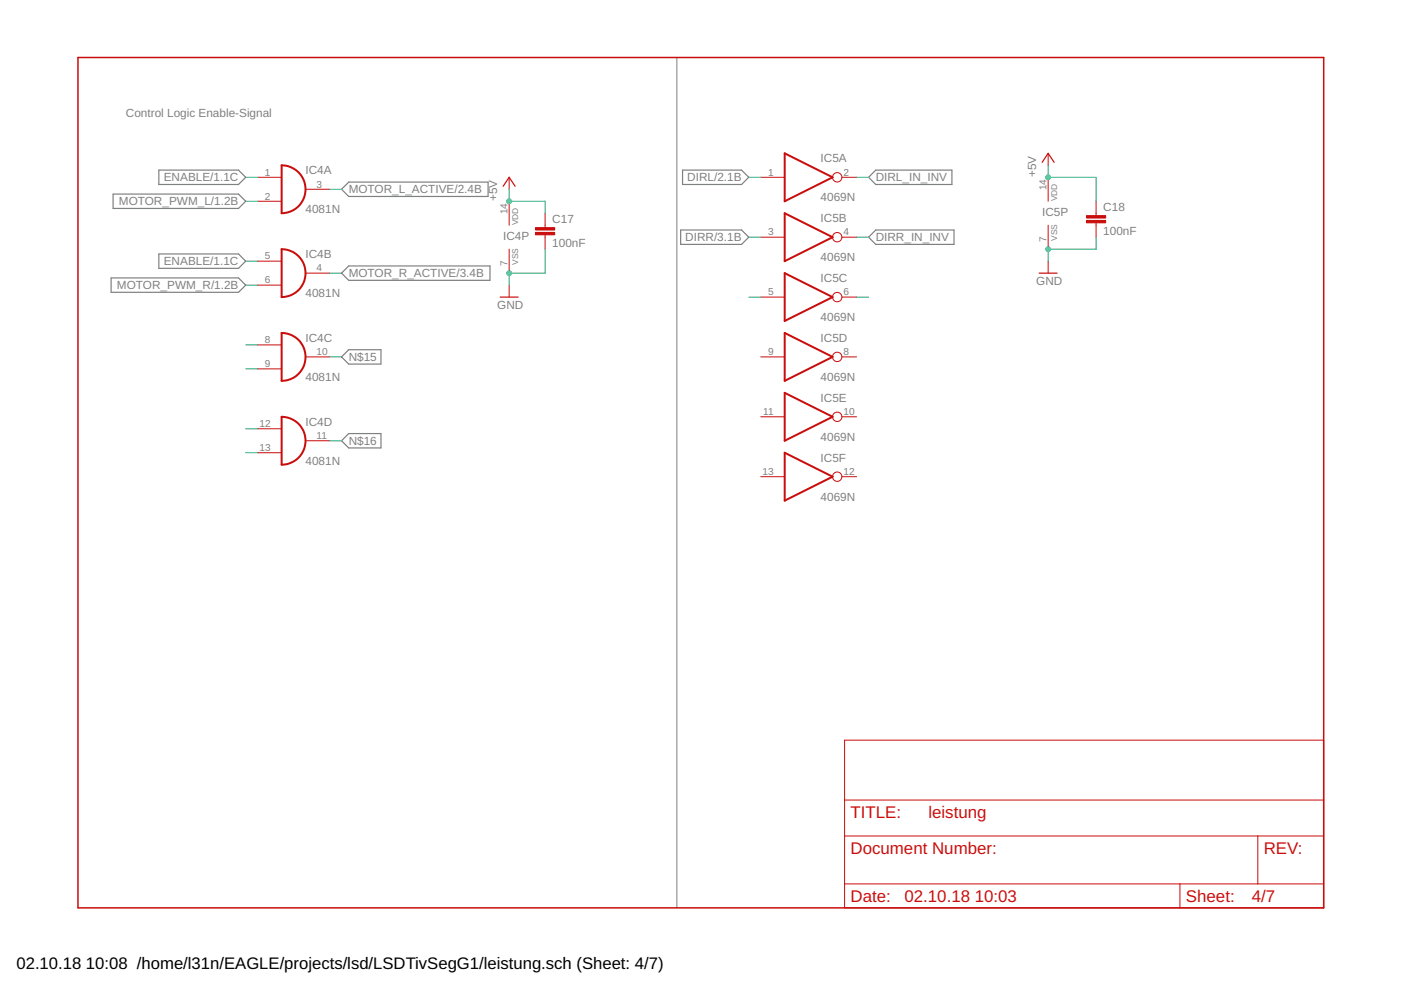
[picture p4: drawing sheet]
<svg xmlns="http://www.w3.org/2000/svg" width="297mm" height="210mm" viewBox="0 0 297 210" stroke-linecap="round" stroke-linejoin="round" font-family="sans-serif">
<path d="M135.9 12.2h7.6v180.3" fill="none" stroke="#808080" stroke-width=".21"/>
<path d="M33.7 36.1h16.9l1.5 1.5-1.5 1.5h-16.9zM144.7 36.1h12.5l1.5 1.5-1.5 1.5h-12.5zM185.7 36.1h16.1v3h-16.1l-1.6-1.5zM23.6 58.9h27l1.5 1.6-1.5 1.5h-27zM24 41.1h26.6l1.5 1.6-1.5 1.5h-26.6zM33.7 53.8h16.9l1.5 1.6-1.5 1.5h-16.9zM72.4 40.1l1.5-1.5h29.6v3.1h-29.6zM73.9 56.4h30v3h-30l-1.5-1.5zM144.3 48.8h12.9l1.5 1.5-1.5 1.5h-12.9zM185.7 48.8h16.6v3h-16.6l-1.6-1.5zM72.4 75.7l1.5-1.6h6.9v3.1h-6.9zM72.4 93.5l1.5-1.6h6.9v3.1h-6.9z" fill="none" stroke="#808080" stroke-width=".25"/>
<path d="M16.5 12.2h264.1v180.3h-264.1z" fill="none" stroke="#c90d0c" stroke-width=".32"/>
<g fill="none" stroke="#c90d0c" stroke-width=".21">
<path d="M54.6 37.6h5.1M107.9 37.6v2.5M161.3 37.6h5.1M178.5 37.6h3.1M222.2 32.5v2.6M222.2 37.6v5.1M54.6 42.7h5.1M54.6 55.4h5.1M64.8 40.1h5.1M64.8 57.9h5.1M107.9 42.7v5.1M107.9 52.8v5.1"/>
<path d="M115.6 45.2v3.1M115.6 49.8v3M161.3 50.3h5.1M178.5 50.3h3.1M222.2 47.8v5M222.2 55.4v2.5M232.4 42.7v3M232.4 47.2v3.1M54.6 60.5h5.1M54.6 73.1h5.1M54.6 78.2h5.1M64.8 75.7h5.1"/>
<path d="M107.9 60.5v2.5M161.3 75.7h5.1M161.3 63h5.1M178.5 75.7h3.1M178.5 63h3.1M54.6 90.9h5.1M54.6 96h5.1M64.8 93.5h5.1M161.3 88.4h5.1M178.5 88.4h3.1M161.3 101.1h5.1M178.5 101.1h3.1"/>
<path d="M179.1 156.9h101.5v35.6h-101.5zM179.1 177.2h101.5M179.1 169.6h101.5M266.7 177.2v10.2M179.1 187.4h101.5M250.2 187.4v5.1"/>
<circle cx="177.5" cy="37.6" r=".99"/>
<circle cx="177.5" cy="50.3" r=".99"/>
<circle cx="177.5" cy="63" r=".99"/>
<circle cx="177.5" cy="75.7" r=".99"/>
<circle cx="177.5" cy="88.4" r=".99"/>
<circle cx="177.5" cy="101.1" r=".99"/>
</g>
<path d="M59.7 35.1a5.1 5.1 0 0 1 5.1 5 5.1 5.1 0 0 1-5.1 5.1zM166.4 32.5l10.1 5.1-10.1 5.1zM59.7 52.8a5.1 5.1 0 0 1 5.1 5.1 5.1 5.1 0 0 1-5.1 5.1zM166.4 45.2l10.1 5.1-10.1 5.1zM166.4 57.9l10.1 5.1-10.1 5.1zM59.7 70.6a5.1 5.1 0 0 1 5.1 5.1 5.1 5.1 0 0 1-5.1 5.1zM166.4 70.6l10.1 5.1-10.1 5.1zM59.7 88.4a5.1 5.1 0 0 1 5.1 5.1 5.1 5.1 0 0 1-5.1 5zM166.4 83.3l10.1 5.1-10.1 5.1zM166.4 96l10.1 5.1-10.1 5.1z" fill="none" stroke="#c90d0c" stroke-width=".42"/>
<path d="M106.7 39.5l1.2-1.9 1.3 1.9M221 34.4l1.2-1.9 1.3 1.9M220.3 57.9h3.8M106 63h3.9" fill="none" stroke="#c90d0c" stroke-width=".25"/>
<g fill="#c90d0c" stroke="#c90d0c" stroke-width=".21">
<path d="M113.5 49.3h4.1v.5h-4.1z"/>
<path d="M113.5 48.3h4.1v.5h-4.1z"/>
<path d="M230.4 46.7h4v.5h-4z"/>
<path d="M230.4 45.7h4v.5h-4z"/>
</g>
<g fill="none" stroke="#0dab76" stroke-width=".21">
<path d="M52.1 37.6h2.5M158.7 37.6h2.6M181.6 37.6h2.5M222.2 35.1v2.5h10.2v5.1M52.1 55.4h2.5M52.1 42.7h2.5M69.9 40.1h2.5M69.9 57.9h2.5M107.9 40.1v2.6h7.7v2.5M115.6 52.8v5.1h-7.7v2.6M158.7 50.3h2.6M181.6 50.3h2.5"/>
<path d="M232.4 50.3v2.5h-10.2v2.6M52.1 60.5h2.5M52.1 73.1h2.5M52.1 78.2h2.5M69.9 75.7h2.5M158.7 63h2.6M181.6 63h2.5M52.1 90.9h2.5M52.1 96h2.5M69.9 93.5h2.5"/>
</g>
<g fill="#0dab76" stroke="#0dab76" stroke-width=".21">
<circle cx="107.9" cy="42.7" r=".51"/>
<circle cx="222.2" cy="37.6" r=".51"/>
<circle cx="107.9" cy="57.9" r=".51"/>
<circle cx="222.2" cy="52.8" r=".51"/>
</g>
<g font-size="3.6" fill="#c90d0c">
<text x="180.3" y="173.4">TITLE:</text>
<text x="196.8" y="173.4">leistung</text>
<text x="180.3" y="181.1">Document Number:</text>
<text x="267.9" y="181.1">REV:</text>
<text x="180.3" y="191.2">Date:</text>
<text x="191.8" y="191.2">02.10.18</text>
<text x="206.7" y="191.2">10:03</text>
<text x="251.4" y="191.2">Sheet:</text>
<text x="265.4" y="191.2">4/7</text>
</g>
<g font-size="3.5">
<text x="3.5" y="205.4">02.10.18</text>
<text x="18.2" y="205.4">10:08 /home/l31n/EAGLE/projects/lsd/LSDTivSegG1/leistung.sch (Sheet: 4/7)</text>
</g>
<g font-size="2.5" fill="#808080">
<text x="26.7" y="24.9">Control Logic Enable-Signal</text>
<text x="174" y="34.4">IC5A</text>
<text x="34.7" y="38.5">ENABLE/1.1C</text>
<text x="64.8" y="37">IC4A</text>
<text x="73.9" y="41">MOTOR_L_ACTIVE/2.4B</text>
<text x="145.7" y="38.5">DIRL/2.1B</text>
<text x="185.7" y="38.5">DIRL_IN_INV</text>
<text x="219.7" y="37.6" transform="rotate(-90 219.7 37.6)">+5V</text>
<text x="25.2" y="43.6">MOTOR_PWM_L/1.2B</text>
<text x="64.8" y="45.2">4081N</text>
<text x="105.4" y="42.7" transform="rotate(-90 105.4 42.7)">+5V</text>
<text x="117.1" y="47.4">C17</text>
<text x="174" y="42.7">4069N</text>
<text x="174" y="47.1">IC5B</text>
<text x="221" y="45.8">IC5P</text>
<text x="233.9" y="44.8">C18</text>
<text x="106.7" y="50.9">IC4P</text>
<text x="117.1" y="52.4">100nF</text>
<text x="145.3" y="51.2">DIRR/3.1B</text>
<text x="185.7" y="51.2">DIRR_IN_INV</text>
<text x="233.9" y="49.9">100nF</text>
<text x="34.7" y="56.3">ENABLE/1.1C</text>
<text x="64.8" y="54.7">IC4B</text>
<text x="73.9" y="58.8">MOTOR_R_ACTIVE/3.4B</text>
<text x="174" y="55.4">4069N</text>
<text x="174" y="59.8">IC5C</text>
<text x="24.8" y="61.3">MOTOR_PWM_R/1.2B</text>
<text x="64.8" y="63">4081N</text>
<text x="105.4" y="65.5">GND</text>
<text x="219.7" y="60.4">GND</text>
<text x="174" y="68.1">4069N</text>
<text x="64.8" y="72.5">IC4C</text>
<text x="73.9" y="76.6">N$15</text>
<text x="174" y="72.5">IC5D</text>
<text x="64.8" y="80.8">4081N</text>
<text x="174" y="80.8">4069N</text>
<text x="174" y="85.2">IC5E</text>
<text x="64.8" y="90.3">IC4D</text>
<text x="73.9" y="94.3">N$16</text>
<text x="174" y="93.5">4069N</text>
<text x="64.8" y="98.5">4081N</text>
<text x="174" y="97.9">IC5F</text>
<text x="174" y="106.2">4069N</text>
</g>
<g font-size="2.1" fill="#808080">
<text x="56.2" y="37.2">1</text>
<text x="67.1" y="39.8">3</text>
<text x="162.8" y="37.2">1</text>
<text x="178.9" y="37.2">2</text>
<text x="221.9" y="40.3" transform="rotate(-90 221.9 40.3)">14</text>
<text x="56.2" y="42.3">2</text>
<text x="107.6" y="45.4" transform="rotate(-90 107.6 45.4)">14</text>
<text x="162.8" y="49.9">3</text>
<text x="178.9" y="49.9">4</text>
<text x="221.9" y="51.3" transform="rotate(-90 221.9 51.3)">7</text>
<text x="56.2" y="55">5</text>
<text x="67.1" y="57.5">4</text>
<text x="107.6" y="56.3" transform="rotate(-90 107.6 56.3)">7</text>
<text x="56.2" y="60.1">6</text>
<text x="162.8" y="62.6">5</text>
<text x="178.9" y="62.6">6</text>
<text x="56.2" y="72.8">8</text>
<text x="56.2" y="77.9">9</text>
<text x="67.1" y="75.3">10</text>
<text x="162.8" y="75.3">9</text>
<text x="178.9" y="75.3">8</text>
<text x="161.8" y="88">11</text>
<text x="178.9" y="88">10</text>
<text x="55" y="90.6">12</text>
<text x="55" y="95.6">13</text>
<text x="67.1" y="93.1">11</text>
<text x="161.7" y="100.7">13</text>
<text x="178.9" y="100.7">12</text>
</g>
<g font-size="1.8" fill="#808080">
<text x="109.9" y="47.7" transform="rotate(-90 109.9 47.7)">VDD</text>
<text x="224.1" y="42.7" transform="rotate(-90 224.1 42.7)">VDD</text>
<text x="224.1" y="51" transform="rotate(-90 224.1 51)">VSS</text>
<text x="109.9" y="56.1" transform="rotate(-90 109.9 56.1)">VSS</text>
</g>
</svg>
